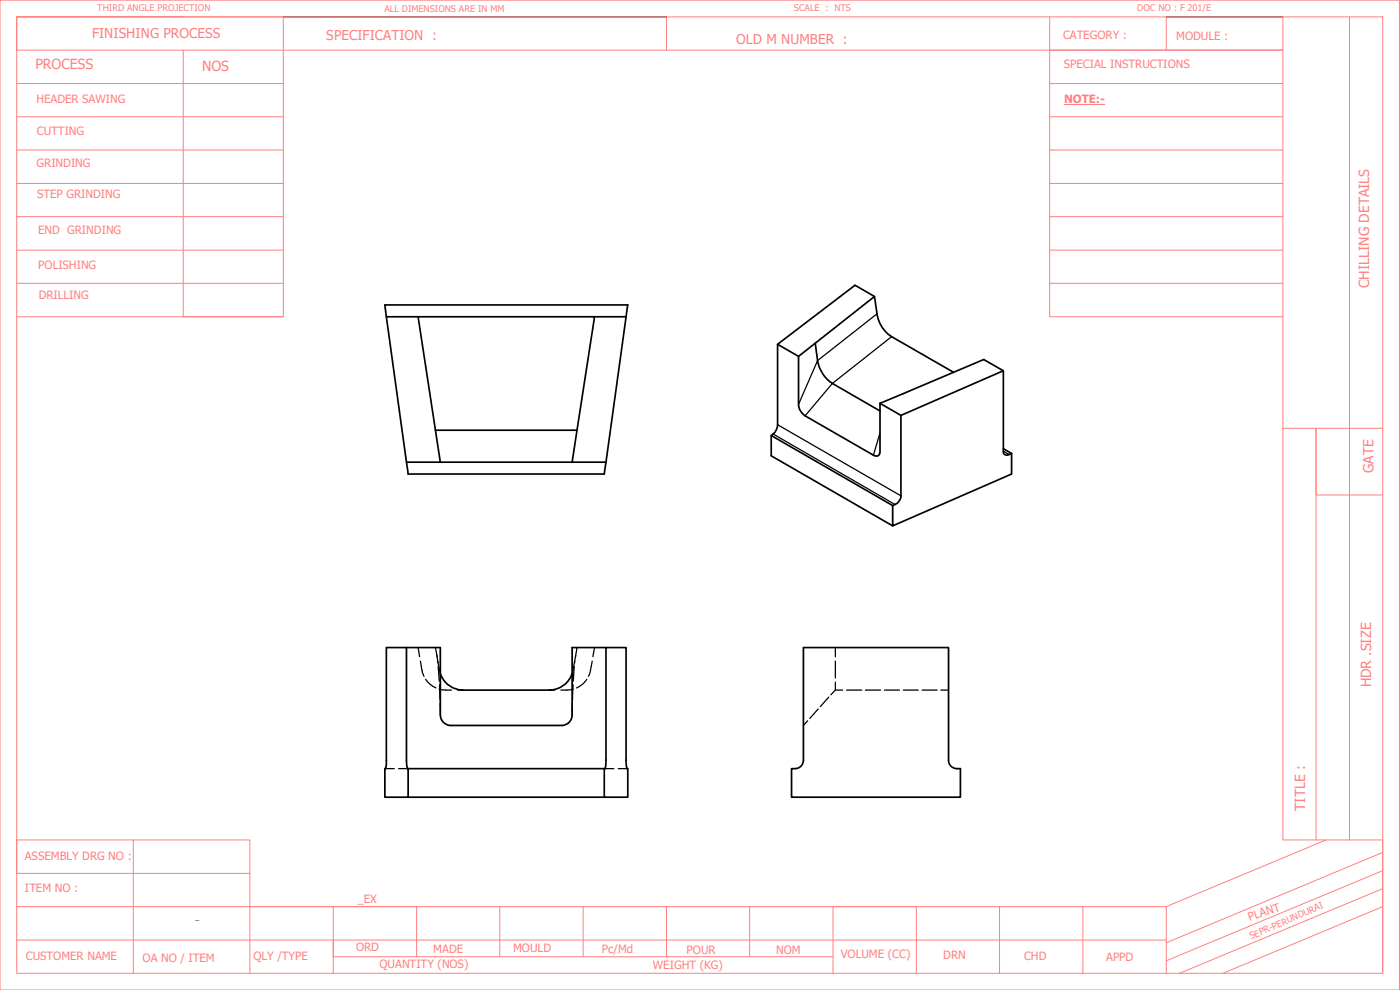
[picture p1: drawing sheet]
<svg xmlns="http://www.w3.org/2000/svg" width="420mm" height="297mm" viewBox="0 0 420 297" stroke-linecap="round" stroke-linejoin="round" font-family="sans-serif">
<!-- layer: Hidden (ANSI) -->
<g fill="none" stroke="#000" stroke-width=".38">
<path d="M125.5 194.3l.4 2.7M126.2 198.4l.6 3.5 .5 1M130.7 194.3l.5 2.7M131.1 196.7l.3 2.2M131.4 198.4l.6 3M172.5 198.4l-.6 3M172.8 196.7l-.3 2.2M173.2 194.3l-.5 2.7M177.7 198.4l-.5 3.1-.6 1.4M178.4 194.3l-.5 2.7M250.7 198.4v5M250.7 194.3v2.7"/>
<path d="M127.8 203.8l.2 .4a6.9 6.9 0 0 0 2.8 2.2M131.5 200l.3 4.4M131.8 206.7l1.1 .3 2.6 .1M131.9 205.5l.2 4.4M132.1 211v2.7M132.1 201.8v.4M132.1 214.1v.5M137.3 207.1h1.7M164.8 207.1h1.8M171.7 214.1v.5M171.8 211l-.1 2.7M171.8 201.8l-.1 .4"/>
<path d="M172 205.5l-.2 4.4M172.1 206.7l-1.2 .3-2.6 .1M172.3 200l-.3 4.4M176.1 203.8v.1a8.1 8.1 0 0 1-3.1 2.5M242.4 216.3l-1.3 1.4M245.6 212.7l-2.6 2.9M248.7 209.2l-2.5 2.8M250.7 204.6v2.5l-1.3 1.4M250.7 207.1h2.2M254.1 207.1h4.5M259.7 207.1h4.6M265.4 207.1h4.5"/>
<path d="M271.1 207.1h4.5M276.7 207.1h4.5M282.4 207.1h2.3M115.6 230.6h2.7M119.6 230.6h2.8M181.5 230.6h2.7M185.5 230.6h2.7"/>
</g>
<!-- layer: Visible (ANSI) -->
<g fill="none" stroke="#000" stroke-width=".51">
<path d="M115.5 91.5h72.9l-7 50.7h-58.9zM116 95h9.5M178.4 95h9.5M262.4 88.9l-5.8-3.3-23.2 17.7v24.5l-.8 1.9-1.1 1v6.1l36.4 21M233.4 103.3l6.2 3.6M239.6 106.9v14.8l.3 1 .8 1.2 .9 .9 21 12a1.29 1.29 0 0 0 1.4-.5 1.29 1.29 0 0 0 .1-1.4v-13.9M244.7 103l.7 5.2a10.3 10.3 0 0 0 4.4 6.8l14.3 8.3M244.7 103l17.7-14.1 .8 5.3a9.9 9.9 0 0 0 4.4 6.8l18.5 10.7M244.7 103l-5.1 3.9M301.1 111.2l-5.9-3.3-31.1 13.1M122 138.7h10.1M130.7 129.1h42.5l-1.5 9.6"/>
<path d="M130.7 129.1l-5.2-34.1h52.9l-5.2 34.1M130.7 129.1l1.4 9.6M132.1 138.7h39.6M171.7 138.7h10.2M231.5 130.7l36.4 21M264.1 121l6.3 3.6M270.4 124.6l30.7-13.4v24.5l.2 .5 .6 .4 1.7-.5v6.1l-35.7 15.6v-6.1l1.1-.5 .7-.7 .7-1.3zM301.1 134.6l2.5 1.5M116 194.3h6v34.3l.2 1.7 .3 .3v8.6h-7v-8.6l.3-.1 .2-1.2zM122 194.3h10.1v20.2a3.1 3.1 0 0 0 3.3 3.2l33.7-.1a3.5 3.5 0 0 0 2.6-4.4v-18.9h10.2M181.9 194.3h6v34.8l.2 1.3 .3 .2v8.6h-7v-8.6l.3-.2 .2-1.5zM241.1 194.3h43.6v33.8a2.49 2.49 0 0 0 2.4 2.5h1.1v8.6h-50.6v-8.6l1.8-.1a2.57 2.57 0 0 0 1.7-2.4z"/>
<path d="M132.1 202.2a7.5 7.5 0 0 0 6.9 4.9h25.8a7.5 7.5 0 0 0 6.9-4.9M122.5 230.6h58.9M122.5 239.2h58.9"/>
</g>
<!-- layer: Visible Narrow (ANSI) -->
<path d="M263.2 94.2l-17.8 14-5.8 13.1M267.6 101l-17.8 14-8.2 9.8M232 130.2l36.6 21.2M233.4 127.4l37 21.4M264.1 129.9l-2 6.7M301.1 135.4l1.7 1" fill="none" stroke="#000" stroke-width=".38"/>
<!-- layer: SEPR TEMP BORDER -->
<g fill="none" stroke="#ff8080" stroke-width=".3">
<path d="M0 0h420v297h-420zM5 5.1v9.9h380h-70v80h70M5 5.1h80v89.9h-80M5 5.1h410v286.9h-410zM5 5.1h50M55 15v80h30M200 5.1v9.9M315 5.1v9.9M350 5.1v9.9M385 5.1v123.4h30M405 5.1v246.9M5 25.1h80"/>
<path d="M5 35h80M315 25.1h70M315 35h70M5 45h80M5 55h80M315 45h70M315 55h70M5 65h80M5 75h80M315 65h70M315 75h70M5 85h80"/>
<path d="M315 85h70M385 128.5v123.5h30v40M415 148.5h-20v-20v123.5M40 252h-35v10.1h70M398 252l-48 20M415 255.8l-65 27.1M5 272h345M75 272h25v20M100 272h25v15.1M150 272v15.1M175 272v15.1M200 272v15.1"/>
<path d="M225 272v15.1M300 272v20M325 272v20M350 272v20M415 272l-48 20M415 266.6l-61 25.4M415 261.2l-65 27.1M5 282.1h345M40 292v-40h35v40M100 282.1v5h150M250 292v-20h25v20"/>
</g>
<!-- layer: Sketch Geometry (ANSI) -->
<path d="M85 5.1h115M350 5.1h35" fill="none" stroke="#000" stroke-width=".3"/>
<!-- layer: TEXT -->
<path d="M319.3 31.4h12.3" fill="none" stroke="#ff8080" stroke-width=".3"/>
<g font-size="4.2" fill="#ff8080">
<text x="10.6" y="20.8">PROCESS</text>
<text x="60.6" y="21.4">NOS</text>
<text x="410.9" y="86.3" transform="rotate(-90 410.9 86.3)">CHILLING DETAILS</text>
<text x="412.2" y="141.9" transform="rotate(-90 412.2 141.9)">GATE</text>
<text x="411.5" y="206.2" transform="rotate(-90 411.5 206.2)">HDR .SIZE</text>
<text x="391.7" y="243.3" transform="rotate(-90 391.7 243.3)">TITLE :</text>
</g>
<g font-size="4.1" fill="#ff8080">
<text x="27.6" y="11.4">FINISHING PROCESS</text>
<text x="97.9" y="12.1">SPECIFICATION :</text>
<text x="220.9" y="13.1">OLD M NUMBER :</text>
</g>
<g font-size="3.4" fill="#ff8080">
<text x="319" y="11.7">CATEGORY :</text>
<text x="353" y="11.9">MODULE :</text>
<text x="319.3" y="20.4">SPECIAL INSTRUCTIONS</text>
<text x="10.9" y="30.8">HEADER SAWING</text>
<text x="319.3" y="30.8">NOTE:-</text>
<text x="11" y="40.4">CUTTING</text>
<text x="11" y="50">GRINDING</text>
<text x="11.1" y="59.4">STEP GRINDING</text>
<text x="11.5" y="70.1">END GRINDING</text>
<text x="11.5" y="80.6">POLISHING</text>
<text x="11.6" y="89.8">DRILLING</text>
<text x="7.4" y="258">ASSEMBLY DRG NO :</text>
<text x="7.5" y="267.6">ITEM NO :</text>
<text x="107.3" y="271.1">_EX</text>
<text x="375" y="276.3" transform="rotate(-18 375 276.3)">PLANT</text>
<text x="106.9" y="285.2">ORD</text>
<text x="130" y="286">MADE</text>
<text x="154" y="285.7">MOULD</text>
<text x="180.7" y="286">Pc/Md</text>
<text x="206.1" y="286.1">POUR</text>
<text x="233" y="286.2">NOM</text>
<text x="252.3" y="287.6">VOLUME (CC)</text>
<text x="283.1" y="287.8">DRN</text>
<text x="7.7" y="288.1">CUSTOMER NAME</text>
<text x="42.8" y="288.8">OA NO / ITEM</text>
<text x="76.1" y="288.1">QLY /TYPE</text>
<text x="113.9" y="290.4">QUANTITY (NOS)</text>
<text x="196" y="290.9">WEIGHT (KG)</text>
<text x="307.3" y="288.1">CHD</text>
<text x="332" y="288.3">APPD</text>
</g>
<g font-size="2.7" fill="#ff8080">
<text x="29.2" y="3.4">THIRD ANGLE PROJECTION</text>
<text x="115.4" y="3.5">ALL DIMENSIONS ARE IN MM</text>
<text x="238.3" y="3.4">SCALE : NTS</text>
<text x="341.3" y="3.3">DOC NO : F 201/E</text>
<text x="375.5" y="281.9" transform="rotate(-24 375.5 281.9)">SEPR-PERUNDURAI</text>
</g>
<text font-size="2" x="58.7" y="275.9">_</text>
</svg>
